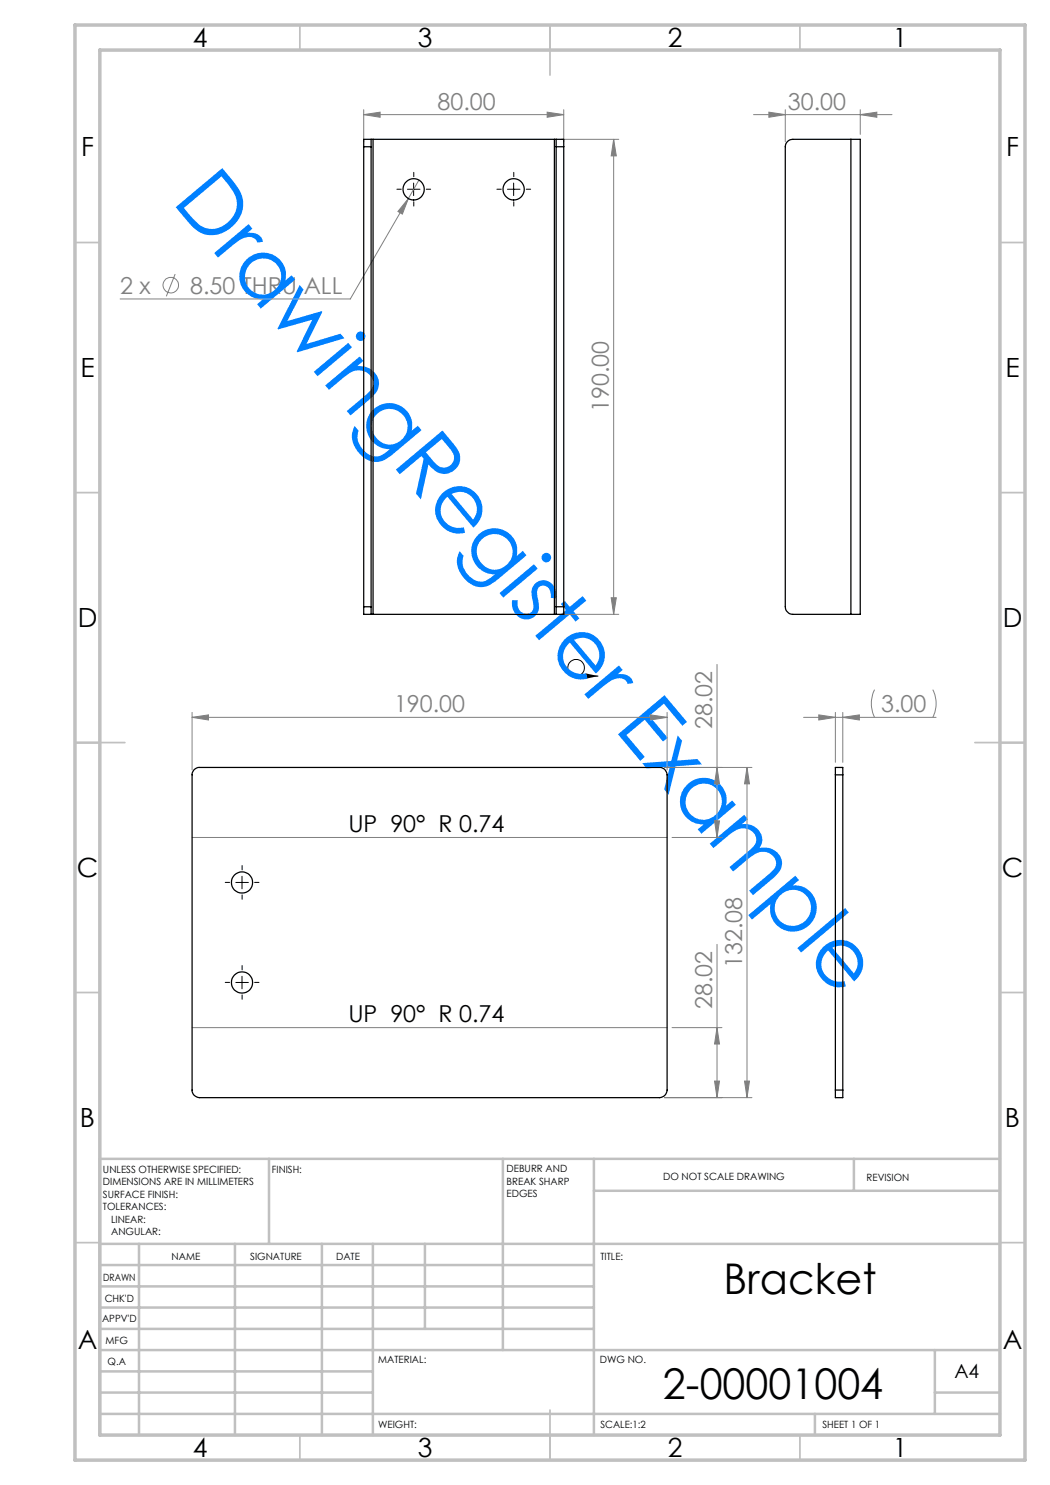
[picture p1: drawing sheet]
<svg xmlns="http://www.w3.org/2000/svg" width="210mm" height="297mm" viewBox="0 0 210 297" stroke-linecap="round" stroke-linejoin="round" font-family="sans-serif">
<g fill="none" stroke="#808080" stroke-width=".2">
<path d="M72.7 22.9l3.3-.5v1.1zM72.7 21.9v6.5M72.7 22.9h40M81.7 39.7l-1.2 3.1-.9-.5zM81.7 39.7l-11.6 20.1h-46.1M83.8 36l-2.1 3.7M109.4 22.4l3.3 .5-3.3 .6zM112.3 27.9h11.5M112.7 21.9v6.5M122.7 27.9l.6 3.3h-1.1zM122.7 27.9v95M150.7 22.9h27.7"/>
<path d="M153.8 22.4l3.3 .5-3.3 .6zM157.1 21.9v6.5M172 22.9l3.4-.5v1.1zM172 21.9v5M35 54.8l-1.7 4.5M122.2 119.6h1.1l-.6 3.3zM112.3 122.9h11.5M143.4 132.9v34.6M174.9 137.9a6.4 6.4 0 0 0 0 5.6M186.5 137.9a6.1 6.1 0 0 1 0 5.6M38.4 143.5l3.3-.5v1zM38.4 143.5h95"/>
<path d="M38.4 142.5v11.5M130.1 143l3.3 .5-3.3 .5zM132.9 153.5h17.5M133.4 142.5v11.5M143.4 153.5l.5 3.3h-1zM149.4 153.5l.5 3.3h-1zM149.4 153.5v66M160.7 143.5h26.5M163.8 143l3.3 .5-3.3 .5zM167.1 142.5v10M168.6 143.5l3.3-.5v1zM168.6 142.5v10"/>
<path d="M38.4 167.5h95M134.4 167.5h10M142.9 164.2h1l-.5 3.3zM143.4 188.9v30.6M38.4 205.5h95M132.9 219.5h17.5M134.4 205.5h10M142.9 216.2h1l-.5 3.3zM143.4 205.5l.5 3.3h-1zM148.9 216.2h1l-.5 3.3z"/>
<circle cx="34.2" cy="57" r="1.55"/>
</g>
<g fill="none" stroke="#000" stroke-width=".2">
<path d="M81.5 37.8h2.5M82.7 36.6v2.5M101.5 37.8h2.5M102.7 36.6v2.5M115.2 135.2h4.5M47.2 176.5h2.5M48.4 175.3v2.5M47.2 196.5h2.5M48.4 195.3v2.5"/>
<circle cx="115.2" cy="133.6" r="1.66"/>
</g>
<path d="M117 134.7l2.7 .5-2.7 .6z" fill="#000"/>
<g fill="none" stroke="#000" stroke-width=".2" stroke-dasharray="15.2 1.3 1.3 1.3">
<path d="M80.3 37.8h-.9M82.8 35.3v-.8M85.3 37.8h.8M100.3 37.8h-.9M102.8 35.3v-.8M105.3 37.8h.8M82.8 40.3v.9M102.8 40.3v.9M45.9 176.5h-.9M48.4 174v-.9M48.4 179v.9M50.9 176.5h.9"/>
<path d="M45.9 196.5h-.9M48.4 194v-.9M48.4 199v.9M50.9 196.5h.9"/>
</g>
<g fill="none" stroke="#c0c0c0" stroke-width=".35">
<path d="M60 5v5M110 5v10M160 5v5M15 48.5h5M200 48.5h5M15 98.5h5M200 98.5h5M15 148.5h10M195 148.5h10M15 198.5h5M200 198.5h5M15 248.5h5"/>
<path d="M200 248.5h5M60 287v5M110 282v10M160 287v5"/>
</g>
<g fill="none" stroke="#c0c0c0" stroke-width=".5">
<path d="M53.8 231.8v17M100.6 231.8v38.2M118.8 231.8v55.2M118.8 238.2h81.2M170.8 231.8v6.4M200 231.8h-180v55.2M20 248.8h180M20 257.3h98.8M20 253h98.8M27.8 248.8v38.2M47 248.8v38.2M64.4 248.8v38.2"/>
<path d="M74.6 248.8v38.2M85 248.8v17M20 265.8h98.8M20 261.5h98.8M20 278.5h54.6M20 274.3h54.6M20 270h180M187 278.5h13M187 270v12.8M20 282.8h180M163 282.8v4.2"/>
</g>
<path d="M15 5h190v287h-190zM20 10h180v277h-180z" fill="none" stroke="#c0c0c0" stroke-width=".7"/>
<g fill="#808080">
<path d="M72.7 22.9l3.3-.5v1.1zM109.4 22.4l3.3 .5-3.3 .6zM81.7 39.7l-2.1 2.6 .9 .5z"/>
<path d="M153.8 22.4l3.3 .5-3.3 .6zM172 22.9l3.4-.5v1.1z"/>
<path d="M163.8 143l3.3 .5-3.3 .5zM168.6 143.5l3.3-.5v1z"/>
<path d="M122.7 27.9l.6 3.3h-1.1zM122.2 119.6h1.1l-.6 3.3z"/>
<path d="M143.4 153.5l.5 3.3h-1zM142.9 164.2h1l-.5 3.3zM143.4 205.5l.5 3.3h-1zM142.9 216.2h1l-.5 3.3zM149.4 153.5l.5 3.3h-1zM148.9 216.2h1l-.5 3.3z"/>
<path d="M38.4 143.5l3.3-.5v1zM130.1 143l3.3 .5-3.3 .5z"/>
</g>
<g fill="none" stroke="#000" stroke-width=".25">
<path d="M72.7 29.3v92.1M72.7 29.3h1.5M74.2 27.9v1.4M74.2 27.9h-1.5v1.4M74.2 27.9h.4M74.2 29.3v92.1M74.6 27.9h36.3M74.6 27.9v95M110.9 27.9h.3M110.9 27.9v95M111.2 27.9v1.4M111.2 27.9h1.5v1.4"/>
<path d="M111.2 29.3h1.5M111.2 29.3v92.1M112.7 29.3v92.1M170.2 27.9h-11.6a1.51 1.51 0 0 0-1.5 1.4v92.1a1.57 1.57 0 0 0 1.5 1.5h11.6M170.2 27.9h1.8v95h-1.8M170.2 27.9v95M72.7 121.4v1.5h1.5M72.7 121.4h1.5M74.2 121.4v1.5M74.2 122.9h.4M74.6 122.9h36.3M110.9 122.9h.3"/>
<path d="M111.2 121.4v1.5M111.2 121.4h1.5M112.7 121.4v1.5h-1.5M38.8 153.9l.8-.4h92.3a1.51 1.51 0 0 1 1.5 1.5v63a1.57 1.57 0 0 1-1.5 1.5h-92a1.51 1.51 0 0 1-1.5-1.5v-63.3zM167.1 155v-1.5h1.5v1.5M167.1 155h1.5M167.1 155v63M168.6 155v63M167.1 218v1.5h1.5v-1.5M167.1 218h1.5"/>
<circle cx="82.7" cy="37.9" r="2.13"/>
<circle cx="102.7" cy="37.9" r="2.13"/>
<circle cx="48.4" cy="176.5" r="2.11"/>
<circle cx="48.4" cy="196.5" r="2.12"/>
</g>
<text font-size="16.9" fill="#0080ff" x="34.2" y="40.3" transform="rotate(50 34.2 40.3)">DrawingRegister Example</text>
<g font-size="8.5">
<text x="144.7" y="258.8">Bracket</text>
<text x="132.6" y="279.7">2-00001004</text>
</g>
<g font-size="5.3">
<text x="38.5" y="9.5">4</text>
<text x="83.5" y="9.5">3</text>
<text x="133.6" y="9.5">2</text>
<text x="178.6" y="9.5">1</text>
<text x="16.2" y="31.2">F</text>
<text x="201.2" y="31.2">F</text>
<text x="16.1" y="75.5">E</text>
<text x="201.1" y="75.5">E</text>
<text x="15.5" y="125.5">D</text>
<text x="200.5" y="125.5">D</text>
<text x="15.4" y="175.5">C</text>
<text x="200.4" y="175.5">C</text>
<text x="16" y="225.5">B</text>
<text x="201" y="225.5">B</text>
<text x="15.5" y="269.8">A</text>
<text x="200.5" y="269.8">A</text>
<text x="38.5" y="291.5">4</text>
<text x="83.5" y="291.5">3</text>
<text x="133.6" y="291.5">2</text>
<text x="178.6" y="291.5">1</text>
</g>
<g font-size="4.7" fill="#808080">
<text x="87.5" y="21.9">80.00</text>
<text x="157.6" y="21.9">30.00</text>
<text x="24.1" y="58.7">2 x</text>
<text x="38" y="58.7">8.50 THRU ALL</text>
<text x="121.7" y="82.5" transform="rotate(-90 121.7 82.5)">190.00</text>
<text x="78.8" y="142.4">190.00</text>
<text x="176.2" y="142.4">3.00</text>
<text x="142.4" y="145.8" transform="rotate(-90 142.4 145.8)">28.02</text>
<text x="148.4" y="193.6" transform="rotate(-90 148.4 193.6)">132.08</text>
<text x="142.4" y="201.8" transform="rotate(-90 142.4 201.8)">28.02</text>
</g>
<g font-size="4.7">
<text x="69.7" y="166.4">UP 90° R 0.74</text>
<text x="69.7" y="204.5">UP 90° R 0.74</text>
</g>
<text font-size="3.9" x="190.9" y="275.5">A4</text>
<g font-size="2">
<text x="20.6" y="234.6">UNLESS OTHERWISE SPECIFIED:</text>
<text x="20.6" y="237.1">DIMENSIONS ARE IN MILLIMETERS</text>
<text x="20.6" y="239.6">SURFACE FINISH:</text>
<text x="54.4" y="234.6">FINISH:</text>
<text x="101.3" y="234.5">DEBURR AND</text>
<text x="101.3" y="237">BREAK SHARP</text>
<text x="101.3" y="239.5">EDGES</text>
<text x="132.6" y="236">DO NOT SCALE DRAWING</text>
<text x="173.3" y="236.2">REVISION</text>
<text x="20.6" y="242.1">TOLERANCES:</text>
<text x="22.2" y="244.6">LINEAR:</text>
<text x="22.2" y="247.1">ANGULAR:</text>
<text x="34.3" y="252">NAME</text>
<text x="50" y="251.9">SIGNATURE</text>
<text x="67.2" y="251.9">DATE</text>
<text x="120.1" y="251.9">TITLE:</text>
<text x="20.6" y="256.1">DRAWN</text>
<text x="20.9" y="260.3">CHK'D</text>
<text x="20.4" y="264.4">APPV'D</text>
<text x="21.1" y="268.8">MFG</text>
<text x="21.5" y="273">Q.A</text>
<text x="75.6" y="272.5">MATERIAL:</text>
<text x="120" y="272.5">DWG NO.</text>
<text x="75.6" y="285.5">WEIGHT:</text>
<text x="120.1" y="285.6">SCALE:1:2</text>
<text x="164.5" y="285.6">SHEET 1 OF 1</text>
</g>
</svg>
